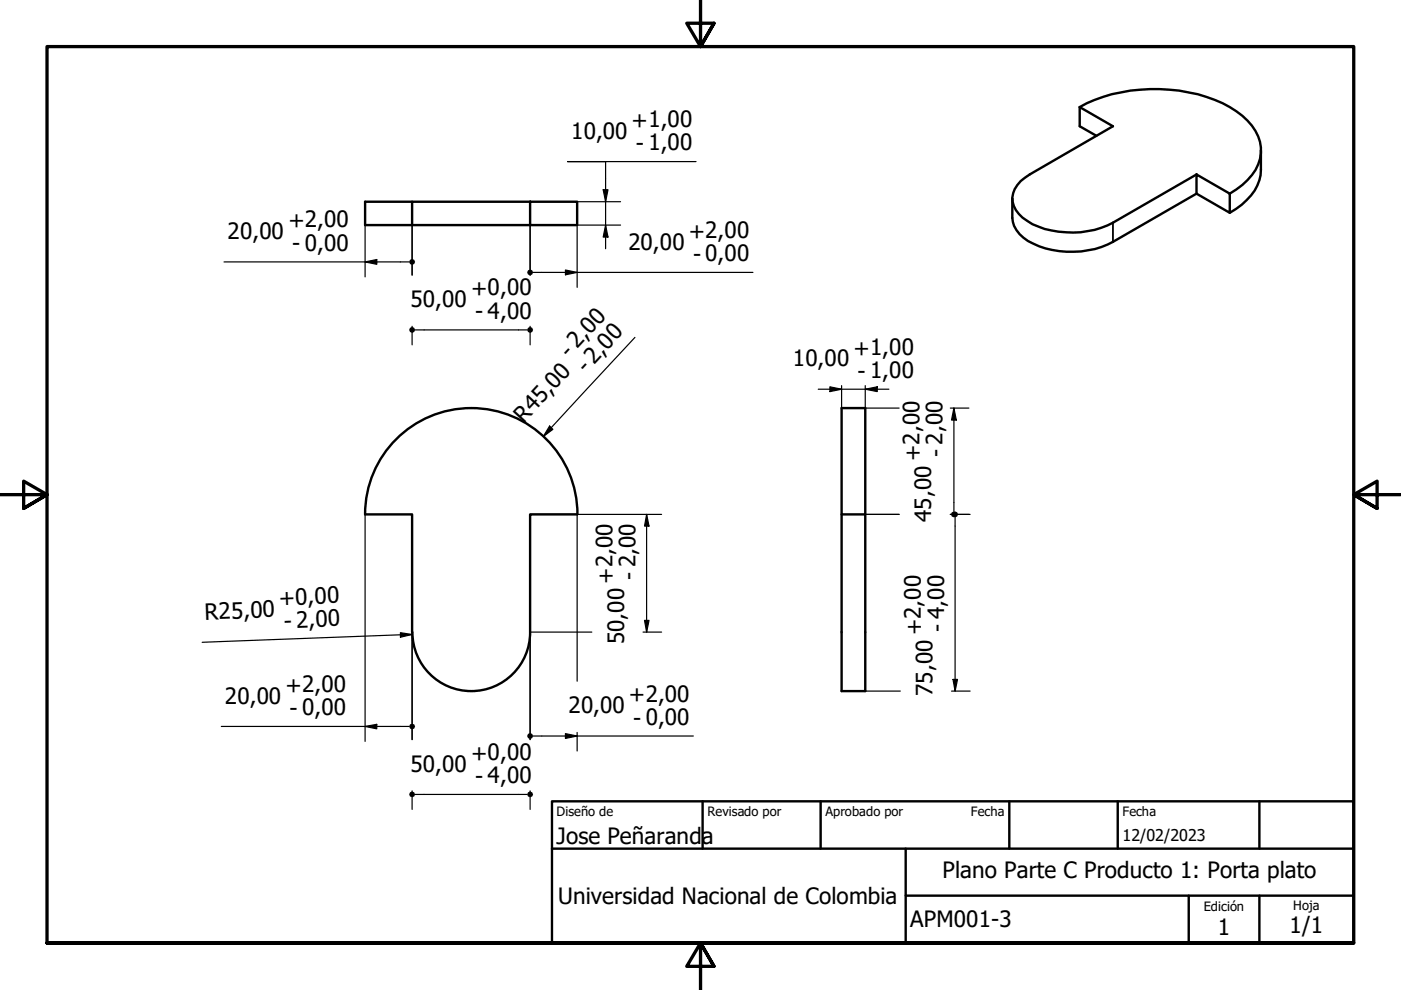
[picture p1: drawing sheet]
<svg xmlns="http://www.w3.org/2000/svg" width="297mm" height="210mm" viewBox="0 0 297 210" stroke-linecap="round" stroke-linejoin="round" font-family="sans-serif">
<!-- layer: Visible (ISO) -->
<g fill="none" stroke="#000" stroke-width=".51">
<path d="M228.9 22.7a35 35 0 0 1 25-2.7 21.4 21.4 0 0 1 11.5 6.6 8.3 8.3 0 0 1-.9 11.6l-1.1 1-2.7 1.9M228.9 22.7l7.1 4.1-17.7 10.2a6.2 6.2 0 0 0-3.6 5.8 6 6 0 0 0 3.1 4 16.4 16.4 0 0 0 9.7 2.5 17.6 17.6 0 0 0 8.5-2.1l17.7-10.2M228.9 22.7v4.1l3.6 2M253.7 37l7 4.1v4l-7-4zM267.3 31.9v4.1a9.5 9.5 0 0 1-4 7.4l-2.6 1.7M87.4 42.8h-10v4.9h10v-4.9h25M87.4 47.7h25M112.4 42.8h10v4.9h-10zM253.7 41.1l-17.7 10.2a19.6 19.6 0 0 1-18.1-.2 6.3 6.3 0 0 1-3.3-4.9v-4.1M178.4 86.5h5.1v22.6h-5.1zM77.4 109a22.5 22.5 0 0 1 22.5-22.5 22.5 22.5 0 0 1 22.5 22.5M77.4 109.1h10v24.9"/>
<path d="M122.4 109.1h-10v24.9M178.4 109.1v37.4h5.1v-37.4M87.4 134.1a12.5 12.5 0 0 0 12.5 12.4 12.5 12.5 0 0 0 12.5-12.4"/>
</g>
<!-- layer: Visible fina (ISO) -->
<path d="M236 47.2v4.1" fill="none" stroke="#000" stroke-width=".38"/>
<!-- layer: Borde (ISO) -->
<path d="M148.5 -.1v10l-2.9-5h5.8l-2.9 5 2.9-5M0 104.9h10l-5-2.9v5.8l5-2.9-5 2.9M297 104.9h-10l5-2.9v5.8l-5-2.9 5 2.9M10 199.9v-190h277v190h-277h277M151.4 204.9l-2.9-5 2.9 5h-5.8l2.9-5v10" fill="none" stroke="#000" stroke-width=".7"/>
<path d="M117 169.9h170v30h-170zM117 179.9h170M149 169.9v10M174 169.9v10M192 179.9v20M214 169.9v10M237 169.9v10M267 169.9v10M192 189.9h95M252 189.9v10M267 189.9v10" fill="none" stroke="#000" stroke-width=".51"/>
<!-- layer: Cota (ISO) -->
<g fill="none" stroke="#000" stroke-width=".25">
<path d="M147.6 34.3h-27.3h8.1v18.4M47.5 55.5h39.2M77.4 55.5l2.5-.5v1zM77.4 47.7v11M87.4 47.7v10.6M112.4 47.7v10.6M113 57.8h46.6M119.9 57.2l2.5 .6-2.5 .5zM122.4 42.8h9.2M127.9 40.2h1l-.5 2.6zM128.4 47.7l.5 2.6h-1zM131.6 47.7h-9.2v13.2"/>
<path d="M87.4 69.2v3.9M88 69.9h23.8M112.4 69.2v3.9M134.6 71.5l-19.4 21.1M116.5 90.3l.7 .7-2 1.6zM173.5 82.5h15M176 82l2.4 .5-2.4 .5zM178.4 81.8v4.7M183.5 82.5l2.5-.5v1zM183.5 81.8v4.7h7.1M201.5 86.5h3.9M202.2 86.5l.6 2.6h-1.1z"/>
<path d="M202.2 86.5v21.9M77.4 109.1v48.1M112.4 109.1h27.9M122.4 109.1v35.3M137.1 109.1l.5 2.4h-.9zM137.1 109.1v24.9M183.5 109.1h7.1M201.5 109.1h4.2M202.5 109.7v36.8M84.9 134.1l2.5 .4-2.5 .6zM87.4 134.5l-44.5 1.7M87.4 134v22.8"/>
<path d="M125.5 134h-13.1v22.8M136.3 134h4M136.7 131.5h.9l-.5 2.5zM46.9 154h39.8M77.4 154l2.5-.4v.9zM113 156.1h34M119.9 155.5l2.5 .6-2.5 .5zM122.4 155.3v3.9M183.5 146.5h7.4M201.7 146.5h4M202.1 144.1h.9l-.5 2.4zM87.4 167.7v3.9"/>
<path d="M88 168.4h23.8M112.4 167.7v3.9"/>
</g>
<g fill="#000">
<path d="M77.4 55.5l2.5-.5v1z" fill-rule="evenodd"/>
<path d="M119.9 57.2l2.5 .6-2.5 .5z" fill-rule="evenodd"/>
<path d="M127.9 40.2h1l-.5 2.6z" fill-rule="evenodd"/>
<path d="M128.4 47.7l.5 2.6h-1z" fill-rule="evenodd"/>
<path d="M116.5 90.3l.7 .7-2 1.6z" fill-rule="evenodd"/>
<path d="M176 82l2.4 .5-2.4 .5z" fill-rule="evenodd"/>
<path d="M183.5 82.5l2.5-.5v1z" fill-rule="evenodd"/>
<path d="M202.2 86.5l.6 2.6h-1.1z" fill-rule="evenodd"/>
<path d="M137.1 109.1l.5 2.4h-.9z" fill-rule="evenodd"/>
<path d="M84.9 134.1l2.5 .4-2.5 .6z" fill-rule="evenodd"/>
<path d="M136.7 131.5h.9l-.5 2.5z" fill-rule="evenodd"/>
<path d="M77.4 154l2.5-.4v.9z" fill-rule="evenodd"/>
<path d="M119.9 155.5l2.5 .6-2.5 .5z" fill-rule="evenodd"/>
<path d="M202.1 144.1h.9l-.5 2.4z" fill-rule="evenodd"/>
<circle cx="87.4" cy="55.5" r=".63"/>
<circle cx="112.4" cy="57.8" r=".63"/>
<circle cx="87.4" cy="70" r=".63"/>
<circle cx="112.4" cy="69.9" r=".63"/>
<circle cx="202.3" cy="109.1" r=".63"/>
<circle cx="202.5" cy="109" r=".62"/>
<circle cx="87.4" cy="154.1" r=".62"/>
<circle cx="112.4" cy="156.1" r=".63"/>
<circle cx="87.4" cy="168.4" r=".62"/>
<circle cx="112.4" cy="168.4" r=".63"/>
</g>
<g font-size="4.8">
<text x="121.1" y="29.4">10,00</text>
<text x="133.9" y="27.1">+1,00</text>
<text x="134.8" y="32">- 1,00</text>
<text x="48.3" y="50.7">20,00</text>
<text x="61.2" y="48.4">+2,00</text>
<text x="62" y="53.3">- 0,00</text>
<text x="133.2" y="52.9">20,00</text>
<text x="146" y="50.6">+2,00</text>
<text x="146.9" y="55.5">- 0,00</text>
<text x="87.1" y="65.1">50,00</text>
<text x="99.9" y="62.8">+0,00</text>
<text x="100.8" y="67.7">- 4,00</text>
<text x="120.7" y="76" transform="rotate(-47 120.7 76)">- 2,00</text>
<text x="168.1" y="77.7">10,00</text>
<text x="181" y="75.4">+1,00</text>
<text x="124.3" y="79.3" transform="rotate(-47 124.3 79.3)">- 2,00</text>
<text x="181.8" y="80.3">- 1,00</text>
<text x="111.1" y="89.9" transform="rotate(-47 111.1 89.9)">R45,00</text>
<text x="195.1" y="97.8" transform="rotate(-90 195.1 97.8)">+2,00</text>
<text x="200" y="96.9" transform="rotate(-90 200 96.9)">- 2,00</text>
<text x="197.4" y="110.7" transform="rotate(-90 197.4 110.7)">45,00</text>
<text x="130" y="123.8" transform="rotate(-90 130 123.8)">+2,00</text>
<text x="134.9" y="122.9" transform="rotate(-90 134.9 122.9)">- 2,00</text>
<text x="43.4" y="131.4" transform="rotate(-2 43.4 131.4)">R25,00</text>
<text x="59.2" y="128.5" transform="rotate(-2 59.2 128.5)">+0,00</text>
<text x="60.3" y="133.3" transform="rotate(-2 60.3 133.3)">- 2,00</text>
<text x="132.3" y="136.6" transform="rotate(-90 132.3 136.6)">50,00</text>
<text x="195.5" y="134.7" transform="rotate(-90 195.5 134.7)">+2,00</text>
<text x="200.3" y="133.9" transform="rotate(-90 200.3 133.9)">- 4,00</text>
<text x="47.7" y="149.3">20,00</text>
<text x="60.5" y="147">+2,00</text>
<text x="133.3" y="148.9">+2,00</text>
<text x="197.7" y="147.6" transform="rotate(-90 197.7 147.6)">75,00</text>
<text x="61.4" y="151.9">- 0,00</text>
<text x="120.5" y="151.2">20,00</text>
<text x="134.2" y="153.8">- 0,00</text>
<text x="99.9" y="161.3">+0,00</text>
<text x="87.1" y="163.6">50,00</text>
<text x="100.8" y="166.2">- 4,00</text>
<text x="118" y="178.9">Jose Peñaranda</text>
<text x="118.4" y="191.7">Universidad Nacional de Colombia</text>
<text x="199.8" y="186.2">Plano Parte C Producto 1: Porta plato</text>
<text x="193" y="196.6">APM001-3</text>
<text x="273.4" y="197.8">1/1</text>
<text x="258.2" y="198.2">1</text>
</g>
<text font-size="3.4" x="238" y="178.3">12/02/2023</text>
<g font-size="2.7">
<text x="118" y="173.1">Diseño de</text>
<text x="150" y="173">Revisado por</text>
<text x="175" y="173">Aprobado por</text>
<text x="205.9" y="173">Fecha</text>
<text x="238" y="173">Fecha</text>
<text x="255.2" y="193.1">Edición</text>
<text x="274.2" y="192.9">Hoja</text>
</g>
</svg>
